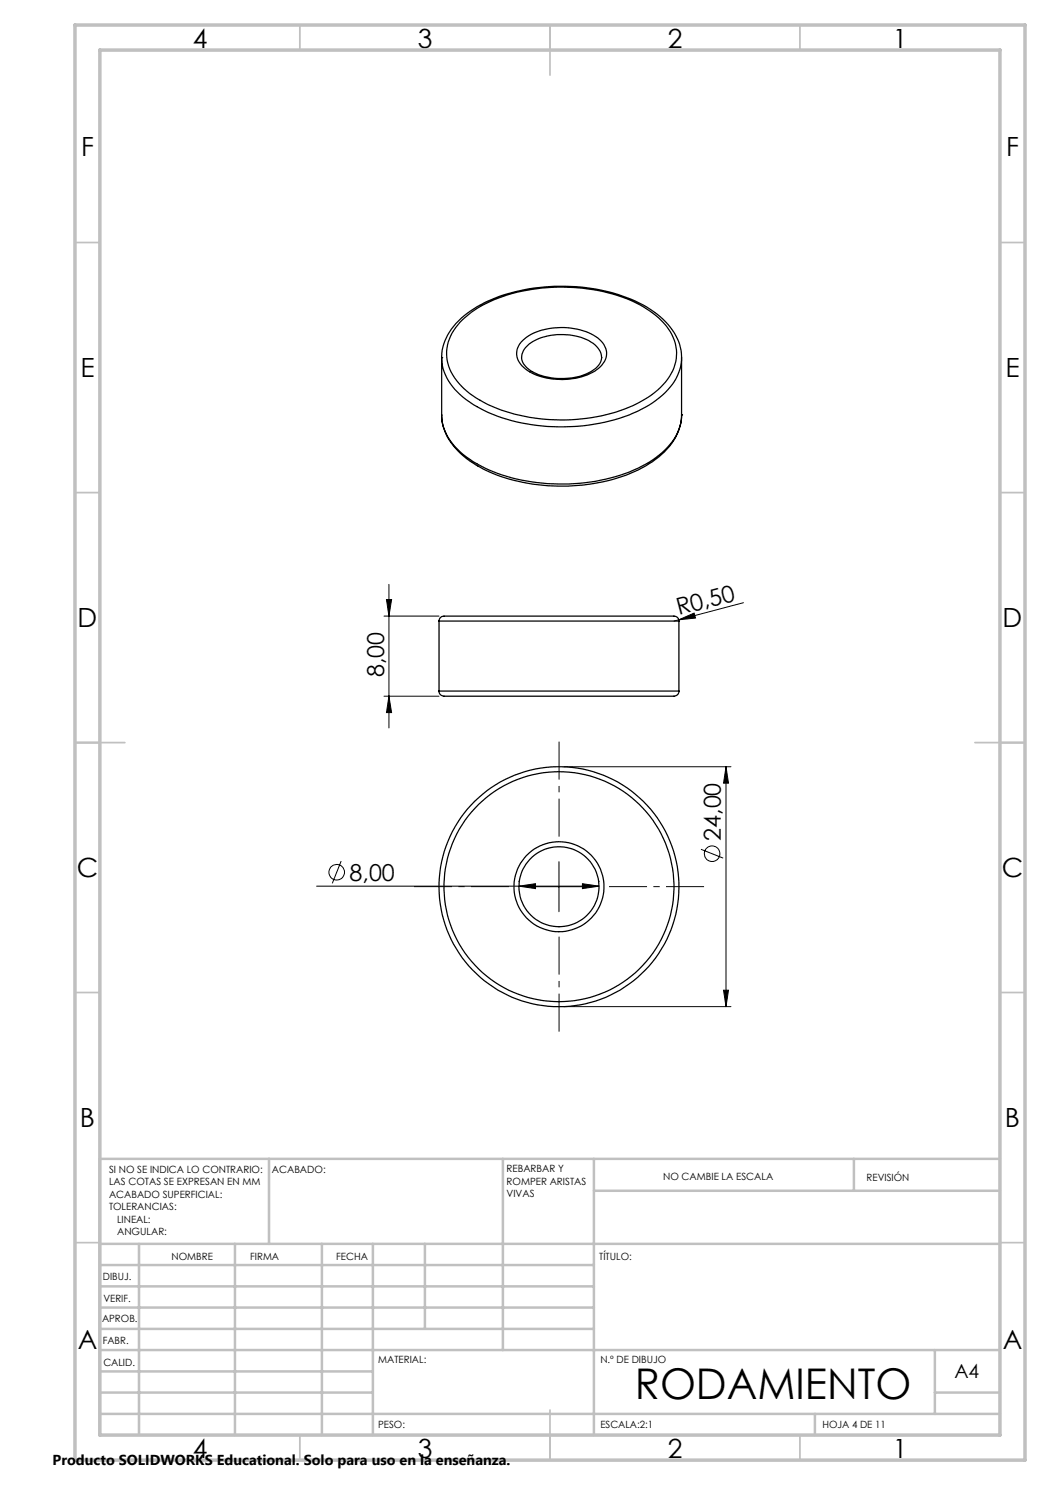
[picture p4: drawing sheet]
<svg xmlns="http://www.w3.org/2000/svg" width="210mm" height="297mm" viewBox="0 0 210 297" stroke-linecap="round" stroke-linejoin="round" font-family="sans-serif">
<g fill="none" stroke="#000" stroke-width=".25">
<path d="M88.3 71.5a11.2 11.2 0 0 1 5.1-8.8 31.5 31.5 0 0 1 18.5-5.4 32.6 32.6 0 0 1 18.8 5 11.6 11.6 0 0 1 5.6 9.2M88.3 71.5h.1M88.3 71.5a10.4 10.4 0 0 0 4.3 7.9 30.7 30.7 0 0 0 18 5.9 35.2 35.2 0 0 0 19.3-4.3 12.7 12.7 0 0 0 6.3-8.3l.1-1.2M88.3 71.5v11.5M92 64.4a25.1 25.1 0 0 1 14.4-6.5 36.4 36.4 0 0 1 21.4 3 14 14 0 0 1 7.1 7.3 8.9 8.9 0 0 1-2.8 9.3 26.8 26.8 0 0 1-15.9 6.3 34.6 34.6 0 0 1-20.9-4.1 11.8 11.8 0 0 1-5.9-8.2 9.1 9.1 0 0 1 2.6-7.1zM104.6 68.1a12 12 0 0 1 9.5-2.5 9.2 9.2 0 0 1 6.7 3.3 3.5 3.5 0 0 1-1.1 4.8 13.2 13.2 0 0 1-11 1.8 6.6 6.6 0 0 1-5.3-4.1 3.4 3.4 0 0 1 1.2-3.3zM105.1 69.5a10 10 0 0 1 8.2-2.5 8.3 8.3 0 0 1 6.5 2.9 2.71 2.71 0 0 1-1.1 4.1 12.7 12.7 0 0 1-12.8 0 2.8 2.8 0 0 1-1-4.2zM136.3 71.5v11.5M136.3 83a11.1 11.1 0 0 1-4.5 8.4 31.1 31.1 0 0 1-18.2 5.8 33.5 33.5 0 0 1-19.6-5 11.7 11.7 0 0 1-5.7-8.9v-.3M136.3 83h.1M136.3 83a10.3 10.3 0 0 1-4.4 8 30.3 30.3 0 0 1-17 5.7 35.3 35.3 0 0 1-20.3-4.4 12.4 12.4 0 0 1-6.2-8.3l-.1-1M87.8 124.2a1.23 1.23 0 0 1 1.7-1h41.1a17.3 17.3 0 0 1 4.8 .2l.2 .3 .2 .5"/>
<path d="M87.8 138.2a1.27 1.27 0 0 0 1.7 1h41.1a17.3 17.3 0 0 0 4.8-.1l.2-.3 .2-.6M87.8 124.2h48M87.8 138.2h48M87.8 124.2v14M135.8 124.2v14"/>
<circle cx="111.8" cy="177.3" r="23"/>
<circle cx="111.8" cy="177.4" r="8"/>
<circle cx="111.8" cy="177.3" r="24"/>
<circle cx="111.8" cy="177.3" r="9"/>
</g>
<g fill="none" stroke="#000" stroke-width=".2">
<path d="M77.3 119.9h1l-.5 3.3zM77.8 116.9v28.7M76.8 123.2h11M76.8 139.2h11M77.8 139.2l.5 3.3h-1zM135.7 124l3.1-1.4 .3 1zM135.7 124l-.9 .2M148.7 120.5l-13 3.5M112.8 153.3h33.4M145.2 153.3l.5 3.3h-1zM145.2 153.3v48M63.3 177.2h56.5"/>
<path d="M68.2 172.2l-1.7 4.5M103.8 177.2l3.3-.5v1zM103.8 176.2v.2M106.8 177.3h10M111.8 172.3v10M116.5 176.7l3.3 .5-3.3 .5zM119.8 176.2v.2M140.2 169.9l4.4 1.7M144.7 198h1l-.5 3.3zM112.8 201.3h33.4"/>
<circle cx="67.3" cy="174.5" r="1.56"/>
<circle cx="142.4" cy="170.8" r="1.56"/>
</g>
<path d="M101.8 177.3h-19M111.8 167.3v-19M121.8 177.3h19M111.8 187.3v19" fill="none" stroke="#000" stroke-width=".2" stroke-dasharray="15.2 1.3 1.3 1.3" stroke-dashoffset="7.6" stroke-linecap="butt"/>
<g fill="none" stroke="#c0c0c0" stroke-width=".35">
<path d="M60 5v5M110 5v10M160 5v5M15 48.5h5M200 48.5h5M15 98.5h5M200 98.5h5M15 148.5h10M195 148.5h10M15 198.5h5M200 198.5h5M15 248.5h5"/>
<path d="M200 248.5h5M60 287v5M110 282v10M160 287v5"/>
</g>
<g fill="none" stroke="#c0c0c0" stroke-width=".5">
<path d="M53.8 231.8v17M100.6 231.8v38.2M118.8 231.8v55.2M118.8 238.2h81.2M170.8 231.8v6.4M200 231.8h-180v55.2M20 248.8h180M20 257.3h98.8M20 253h98.8M27.8 248.8v38.2M47 248.8v38.2M64.4 248.8v38.2"/>
<path d="M74.6 248.8v38.2M85 248.8v17M20 265.8h98.8M20 261.5h98.8M20 278.5h54.6M20 274.3h54.6M20 270h180M187 278.5h13M187 270v12.8M20 282.8h180M163 282.8v4.2"/>
</g>
<path d="M15 5h190v287h-190zM20 10h180v277h-180z" fill="none" stroke="#c0c0c0" stroke-width=".7"/>
<g fill="#000">
<path d="M135.7 124l3.1-1.4 .3 1z"/>
<path d="M77.3 119.9h1l-.5 3.3zM77.8 139.2l.5 3.3h-1z"/>
<path d="M103.8 177.2l3.3-.5v1zM116.5 176.7l3.3 .5-3.3 .5z"/>
<path d="M144.7 198h1l-.5 3.3zM145.2 153.3l.5 3.3h-1z"/>
</g>
<text font-size="8.5" x="127" y="279.7">RODAMIENTO</text>
<g font-size="5.3">
<text x="38.5" y="9.5">4</text>
<text x="83.5" y="9.5">3</text>
<text x="133.5" y="9.5">2</text>
<text x="178.5" y="9.5">1</text>
<text x="16.2" y="31.2">F</text>
<text x="201.2" y="31.2">F</text>
<text x="16.1" y="75.5">E</text>
<text x="201.1" y="75.5">E</text>
<text x="15.5" y="125.5">D</text>
<text x="200.5" y="125.5">D</text>
<text x="15.4" y="175.5">C</text>
<text x="200.4" y="175.5">C</text>
<text x="16" y="225.5">B</text>
<text x="201" y="225.5">B</text>
<text x="15.5" y="269.7">A</text>
<text x="200.5" y="269.7">A</text>
<text x="38.5" y="291.5">4</text>
<text x="83.5" y="291.5">3</text>
<text x="133.5" y="291.5">2</text>
<text x="178.5" y="291.5">1</text>
</g>
<g font-size="4.7">
<text x="135.8" y="123.1" transform="rotate(-15 135.8 123.1)">R0,50</text>
<text x="76.8" y="135.4" transform="rotate(-90 76.8 135.4)">8,00</text>
<text x="144.2" y="168.2" transform="rotate(-90 144.2 168.2)">24,00</text>
<text x="69.9" y="176.1">8,00</text>
</g>
<text font-size="3.9" x="190.9" y="275.5">A4</text>
<text font-size="2.9" x="10.5" y="292.9">Producto SOLIDWORKS Educational. Solo para uso en la enseñanza.</text>
<g font-size="2">
<text x="21.8" y="234.6">SI NO SE INDICA LO CONTRARIO:</text>
<text x="21.8" y="237.1">LAS COTAS SE EXPRESAN EN MM</text>
<text x="21.8" y="239.6">ACABADO SUPERFICIAL:</text>
<text x="54.4" y="234.6">ACABADO:</text>
<text x="101.3" y="234.5">REBARBAR Y</text>
<text x="101.3" y="237">ROMPER ARISTAS</text>
<text x="101.3" y="239.5">VIVAS</text>
<text x="132.6" y="236">NO CAMBIE LA ESCALA</text>
<text x="173.3" y="236.2">REVISIÓN</text>
<text x="21.8" y="242.1">TOLERANCIAS:</text>
<text x="23.4" y="244.6">LINEAL:</text>
<text x="23.4" y="247.1">ANGULAR:</text>
<text x="34.3" y="252">NOMBRE</text>
<text x="50" y="251.9">FIRMA</text>
<text x="67.2" y="251.9">FECHA</text>
<text x="119.9" y="251.9">TÍTULO:</text>
<text x="20.6" y="256.1">DIBUJ.</text>
<text x="20.7" y="260.3">VERIF.</text>
<text x="20.4" y="264.4">APROB.</text>
<text x="20.5" y="268.8">FABR.</text>
<text x="20.7" y="273.1">CALID.</text>
<text x="75.6" y="272.5">MATERIAL:</text>
<text x="120.1" y="272.5">N.º DE DIBUJO</text>
<text x="75.6" y="285.5">PESO:</text>
<text x="120.1" y="285.6">ESCALA:2:1</text>
<text x="164.5" y="285.6">HOJA 4 DE 11</text>
</g>
</svg>
